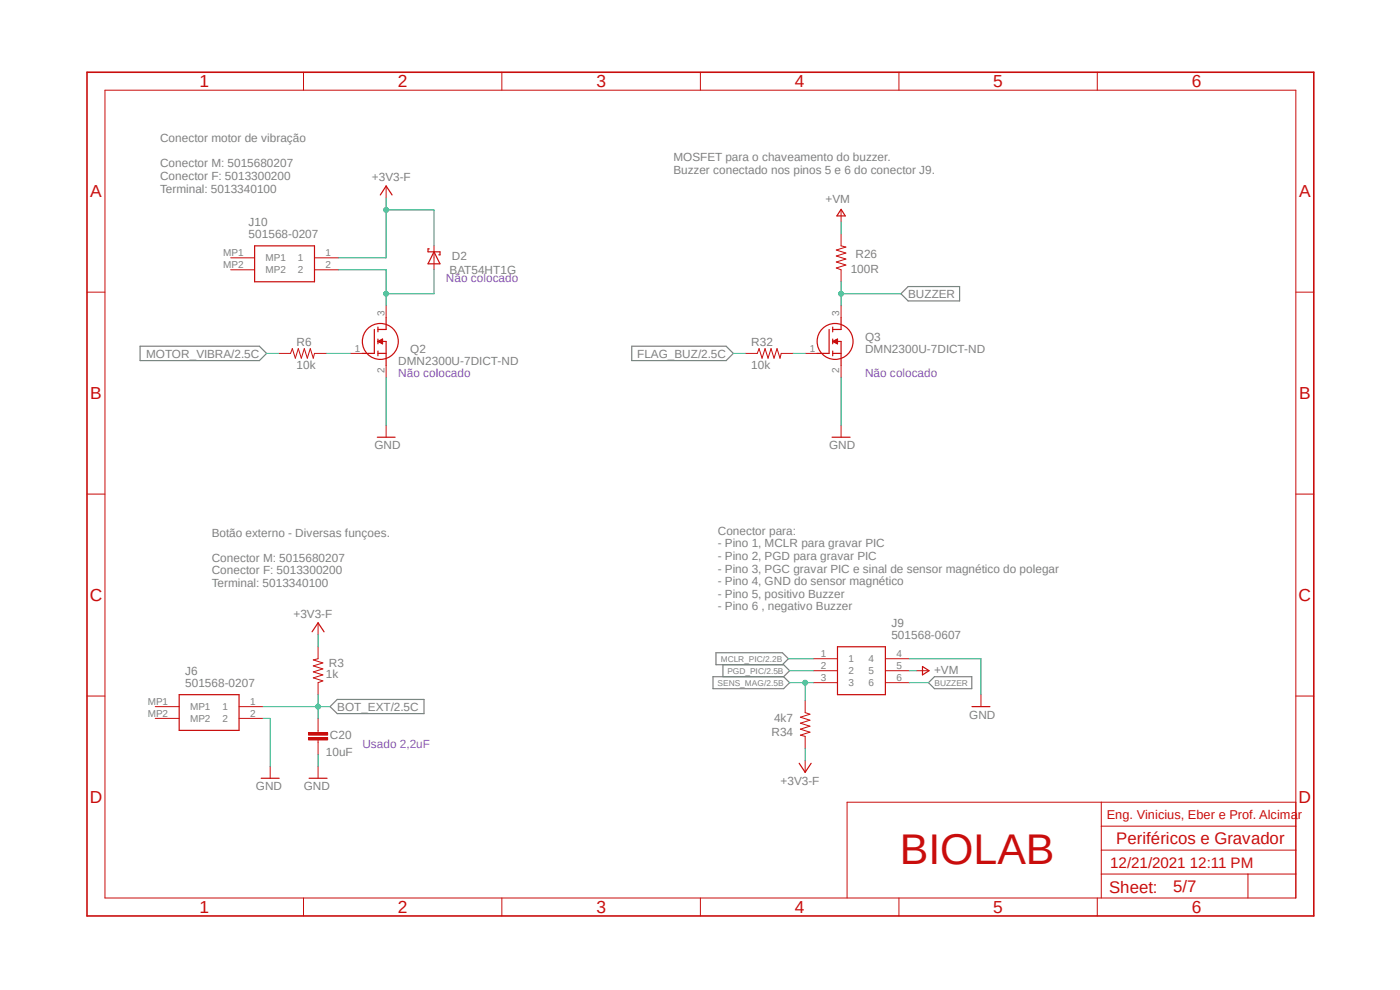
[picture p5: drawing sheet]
<svg xmlns="http://www.w3.org/2000/svg" width="297mm" height="210mm" viewBox="0 0 297 210" stroke-linecap="round" stroke-linejoin="round" font-family="sans-serif">
<path d="M17.9 15l261.2 179.9M279.1 15l-261.2 179.9" fill="none" stroke="#fff" stroke-width=".21"/>
<path d="M29.7 73.4h25.3l1.6 1.6-1.6 1.5h-25.3zM134 73.4h20.1l1.5 1.6-1.5 1.5h-20.1zM192.7 60.8h10.9v3h-10.9l-1.6-1.5zM71.5 148.4h18.5v3h-18.5l-1.5-1.5zM151.3 143.6h14.9l1.3 1.2-1.3 1.3h-14.9zM153.4 141v2.6M166 141l1.3-1.3-1.3-1.2h-14.1v2.5h14.3l1.3 1.3-1.3 1.3M197 144.8l1.2-1.2h8v2.5h-8z" fill="none" stroke="#808080" stroke-width=".25"/>
<g fill="none" stroke="#c90d0c" stroke-width=".21">
<path d="M22.3 19.1h252.6v171.4h-252.6zM64.4 15.3v3.8M106.5 15.3v3.8M148.6 15.3v3.8M190.7 15.3v3.8M232.8 15.3v3.8M18.5 62h3.8M274.9 62h3.8M18.5 104.8h3.8M274.9 104.8h3.8M18.5 147.7h3.8M67.5 154.9v.5"/>
<path d="M67.5 157v.5M274.9 147.7h3.8M57.3 162.6v2.5M233.6 170.2v20.3M233.6 175.3h41.3M274.9 170.2h-95.2v20.3M64.4 190.5v3.8M106.5 190.5v3.8M148.6 190.5v3.8M190.7 190.5v3.8M232.8 190.5v3.8M233.6 185.4h41.3"/>
<path d="M233.6 180.3h41.3M264.8 185.4v5.1"/>
</g>
<path d="M18.5 15.3h260.2v179h-260.2z" fill="none" stroke="#c90d0c" stroke-width=".34"/>
<path d="M55.4 165.1h3.8" fill="none" stroke="#c90d0c" stroke-width=".25"/>
<path d="M65.4 156.5h4.1v.5h-4.1z" fill-rule="evenodd" fill="#c90d0c"/>
<path d="M65.4 156.5h4.1v.5h-4.1z" fill="none" stroke="#c90d0c" stroke-width=".21"/>
<path d="M65.4 155.4h4.1v.6h-4.1z" fill-rule="evenodd" fill="#c90d0c"/>
<g fill="none" stroke="#c90d0c" stroke-width=".21">
<path d="M81.9 39.5v2.5M48.9 54.7h5.1M48.9 57.2h5.1M66.7 54.7h5.1M66.7 57.2h5.1M92.1 52.2v5M178.4 44.5v2.6M178.4 49.6v2.6l1.1 .2-2.1 .6 2.1 .7-2.1 .6 2.1 .6-2.1 .7 2.1 .6-2.1 .7 1 .3v2.6M59.1 75h2.5l.4-1 .7 2 .6-2 .6 2 .7-2 .6 2 .6-2 .7 2 .2-1h2.6M74.3 75h2.6M81.9 64.9v2.5M81.9 77.5v2.6"/>
<path d="M158.1 75h2.6l.3-1 .7 2 .6-2 .6 2 .7-2 .6 2 .6-2 .7 2 .2-1h2.6M170.8 75h2.6M178.4 64.9v2.5M178.4 77.5v2.6M81.9 90.2v2.6M178.4 90.2v2.6M67.5 132.1v2.6M67.5 137.2v2.5l-1 .3 2 .6-2 .7 2 .6-2 .6 2 .7-2 .6 2 .6-1 .4v2.6M172.6 139.7h5.1M187.8 139.7h5.1M32.9 149.9h5.1M32.9 152.4h5.1"/>
<path d="M50.7 149.9h5.1M50.7 152.4h5.1M65.4 155.4h4.1v.6h-4.1zM67.5 152.4v2.5M67.5 157.5v2.5M170.8 148.6v2.6l1 .3-2 .6 2 .7-2 .6 2 .7-2 .6 2 .6-2 .7 1 .2v2.5M172.6 142.3h5.1M172.6 144.8h5.1M187.8 142.3h5.1M187.8 144.8h5.1M194.4 142.3h2.6M208.1 147.4v2.5"/>
<path d="M67.5 162.6v2.5M170.8 161.3v2.5"/>
</g>
<g fill="none" stroke="#c90d0c" stroke-width=".25">
<path d="M54 52.2h12.7v7.6h-12.7zM80.7 41.4l1.2-1.9 1.3 1.9M91.1 52.8h-.3v.6h2.5v.7h-.2M92.1 53.4l1.2 2.6h-2.5zM178.4 44.4l.9 1.4h-1.8zM79.4 69.9v5.1h-2.5M80.2 72.5l1.7-.1v5.1M80.2 75h1.7M80.2 69.4v1M80.2 71.9v1M80.2 74.5v1M80.2 72.4l1-.5v1z"/>
<path d="M80.5 72.3h.7M80.6 72.6h.6M80.9 72.1h.3M80.9 72.9h.3M81.9 67.4v2.5h-1.7M175.9 69.9v5.1h-2.5M176.7 75h1.7M176.7 72.5l1.7-.1v5.1M176.7 69.4v1M176.7 71.9v1M176.7 74.5v1M176.7 72.4l1-.5v1z"/>
<path d="M177 72.3h.7M177 72.6h.7M177.4 72.1h.3M177.4 72.9h.3M178.4 67.4v2.5h-1.7M80.1 92.8h3.7M176.5 92.8h3.8M66.2 134l1.3-1.9 1.2 1.9M177.7 137.2h10.1v10.2h-10.1zM38 147.4h12.7v7.5h-12.7zM195.7 141.4l1.4 .9-1.4 .9zM206.2 149.9h3.8"/>
<path d="M65.6 165.1h3.8M169.5 161.9l1.3 1.9 1.3-1.9"/>
<circle cx="80.7" cy="72.4" r="3.8"/>
<circle cx="177.2" cy="72.4" r="3.8"/>
</g>
<path d="M81.9 80.1v10.1M178.4 80.1v10.1M192.9 139.7h15.2v7.7M55.8 152.4h1.5v10.2M167.5 144.8h5.1M170.8 144.8v3.8M67.5 160v2.6" fill="none" stroke="#0dab76" stroke-width=".21"/>
<circle cx="170.8" cy="144.8" r=".51" fill="#0dab76"/>
<g fill="none" stroke="#0dab76" stroke-width=".21">
<path d="M178.4 59.8v5.1M178.4 62.3h12.7M192.9 144.8h4.1"/>
<circle cx="170.8" cy="144.8" r=".51"/>
</g>
<circle cx="178.4" cy="62.3" r=".51" fill="#0dab76"/>
<g fill="none" stroke="#0dab76" stroke-width=".21">
<path d="M81.9 42v2.5h10.2M69.3 75h5M168.3 75h2.5M167.5 142.3h5.1"/>
<circle cx="178.4" cy="62.3" r=".51"/>
</g>
<circle cx="81.9" cy="44.5" r=".51" fill="#0dab76"/>
<g fill="none" stroke="#0dab76" stroke-width=".21">
<path d="M81.9 44.5v10.2h-10.1M92.1 44.5v7.7M178.4 47.1v2.5M56.6 75h2.5M155.6 75h2.5M67.5 134.7v2.5M67.5 147.4v5M170.8 158.7v2.6M192.9 142.3h1.5"/>
<circle cx="81.9" cy="44.5" r=".51"/>
</g>
<circle cx="67.5" cy="149.9" r=".51" fill="#0dab76"/>
<g fill="none" stroke="#0dab76" stroke-width=".21">
<path d="M71.8 57.2h10.1v7.7M92.1 57.2v5.1h-10.2M167.3 139.7h5.3M55.8 149.9h14.2"/>
<circle cx="67.5" cy="149.9" r=".51"/>
</g>
<circle cx="81.9" cy="62.3" r=".51" fill="#0dab76"/>
<circle cx="81.9" cy="62.3" r=".51" fill="none" stroke="#0dab76" stroke-width=".21"/>
<text font-size="9.1" fill="#c90d0c" x="190.9" y="183.4">BIOLAB</text>
<g font-size="3.7" fill="#c90d0c">
<text x="42.3" y="18.5">1</text>
<text x="84.4" y="18.5">2</text>
<text x="126.5" y="18.5">3</text>
<text x="168.6" y="18.5">4</text>
<text x="210.7" y="18.5">5</text>
<text x="252.9" y="18.5">6</text>
<text x="19.1" y="41.9">A</text>
<text x="275.6" y="41.9">A</text>
<text x="19.1" y="84.7">B</text>
<text x="275.6" y="84.7">B</text>
<text x="19" y="127.5">C</text>
<text x="275.5" y="127.5">C</text>
<text x="19" y="170.4">D</text>
<text x="275.5" y="170.4">D</text>
<text x="42.3" y="193.7">1</text>
<text x="84.4" y="193.7">2</text>
<text x="126.5" y="193.7">3</text>
<text x="168.6" y="193.7">4</text>
<text x="210.7" y="193.7">5</text>
<text x="252.9" y="193.7">6</text>
</g>
<g font-size="3.6" fill="#c90d0c">
<text x="236.8" y="179.1">Periféricos e Gravador</text>
<text x="235.3" y="189.4">Sheet:</text>
<text x="248.9" y="189.2">5/7</text>
</g>
<text font-size="3.2" fill="#c90d0c" x="235.5" y="184.1">12/21/2021 12:11 PM</text>
<text font-size="2.7" fill="#c90d0c" x="234.8" y="173.7">Eng. Vinicius, Eber e Prof. Alcimar</text>
<g font-size="2.5" fill="#808080">
<text x="34" y="30.2">Conector motor de vibração</text>
<text x="34" y="35.5">Conector M: 5015680207</text>
<text x="142.9" y="34.2">MOSFET para o chaveamento do buzzer.</text>
<text x="34" y="38.2">Conector F: 5013300200</text>
<text x="34" y="40.9">Terminal: 5013340100</text>
<text x="78.9" y="38.4">+3V3-F</text>
<text x="142.9" y="36.9">Buzzer conectado nos pinos 5 e 6 do conector J9.</text>
<text x="52.7" y="48">J10</text>
<text x="175.1" y="43">+VM</text>
<text x="52.7" y="50.5">501568-0207</text>
<text x="95.4" y="58.1">BAT54HT1G</text>
<text x="95.9" y="55.1">D2</text>
<text x="180.5" y="58">100R</text>
<text x="181.5" y="54.7">R26</text>
<text x="192.7" y="63.2">BUZZER</text>
<text x="31" y="75.9">MOTOR_VIBRA/2.5C</text>
<text x="62.9" y="73.5">R6</text>
<text x="84.5" y="77.5">DMN2300U-7DICT-ND</text>
<text x="87" y="75">Q2</text>
<text x="135.2" y="75.9">FLAG_BUZ/2.5C</text>
<text x="159.4" y="73.5">R32</text>
<text x="183.5" y="75">DMN2300U-7DICT-ND</text>
<text x="183.5" y="72.4">Q3</text>
<text x="62.9" y="78.3">10k</text>
<text x="159.4" y="78.3">10k</text>
<text x="79.4" y="95.3">GND</text>
<text x="175.9" y="95.3">GND</text>
<text x="44.9" y="113.8">Botão externo - Diversas funçoes.</text>
<text x="152.3" y="113.5">Conector para:</text>
<text x="44.9" y="119.2">Conector M: 5015680207</text>
<text x="152.3" y="116.1">- Pino 1, MCLR para gravar PIC</text>
<text x="152.3" y="118.8">- Pino 2, PGD para gravar PIC</text>
<text x="44.9" y="121.8">Conector F: 5013300200</text>
<text x="44.9" y="124.5">Terminal: 5013340100</text>
<text x="152.3" y="121.5">- Pino 3, PGC gravar PIC e sinal de sensor magnético do polegar</text>
<text x="152.3" y="124.1">- Pino 4, GND do sensor magnético</text>
<text x="62.3" y="131.1">+3V3-F</text>
<text x="152.3" y="126.8">- Pino 5, positivo Buzzer</text>
<text x="152.3" y="129.5">- Pino 6 , negativo Buzzer</text>
<text x="189.1" y="135.6">501568-0607</text>
<text x="189.1" y="133">J9</text>
<text x="39.3" y="143.2">J6</text>
<text x="69.1" y="143.8">1k</text>
<text x="69.8" y="141.5">R3</text>
<text x="198.2" y="143">+VM</text>
<text x="39.3" y="145.7">501568-0207</text>
<text x="71.5" y="150.8">BOT_EXT/2.5C</text>
<text x="164.2" y="153.2">4k7</text>
<text x="205.6" y="152.4">GND</text>
<text x="69.1" y="160.4">10uF</text>
<text x="70" y="156.8">C20</text>
<text x="163.7" y="156.2">R34</text>
<text x="54.3" y="167.6">GND</text>
<text x="64.4" y="167.6">GND</text>
<text x="165.6" y="166.6">+3V3-F</text>
</g>
<g font-size="2.5" fill="#8252c2">
<text x="94.6" y="59.8">Não colocado</text>
<text x="84.5" y="80.1">Não colocado</text>
<text x="183.5" y="80.1">Não colocado</text>
<text x="76.9" y="158.8">Usado 2,2uF</text>
</g>
<g font-size="2.1" fill="#808080">
<text x="47.4" y="54.3">MP1</text>
<text x="47.4" y="56.9">MP2</text>
<text x="56.3" y="55.5">MP1</text>
<text x="56.3" y="58">MP2</text>
<text x="63.2" y="55.5">1</text>
<text x="63.2" y="58">2</text>
<text x="69" y="54.3">1</text>
<text x="69" y="56.9">2</text>
<text x="81.6" y="67" transform="rotate(-90 81.6 67)">3</text>
<text x="178.1" y="67" transform="rotate(-90 178.1 67)">3</text>
<text x="75.3" y="74.6">1</text>
<text x="171.8" y="74.6">1</text>
<text x="81.6" y="79.1" transform="rotate(-90 81.6 79.1)">2</text>
<text x="178.1" y="79.1" transform="rotate(-90 178.1 79.1)">2</text>
<text x="174.2" y="139.4">1</text>
<text x="174.2" y="141.9">2</text>
<text x="180" y="140.5">1</text>
<text x="180" y="143">2</text>
<text x="184.3" y="140.5">4</text>
<text x="184.3" y="143">5</text>
<text x="190.2" y="139.4">4</text>
<text x="190.2" y="141.9">5</text>
<text x="31.4" y="149.5">MP1</text>
<text x="53" y="149.5">1</text>
<text x="174.2" y="144.4">3</text>
<text x="180" y="145.6">3</text>
<text x="184.3" y="145.6">6</text>
<text x="190.2" y="144.4">6</text>
<text x="31.4" y="152.1">MP2</text>
<text x="40.3" y="150.7">MP1</text>
<text x="40.3" y="153.2">MP2</text>
<text x="47.2" y="150.7">1</text>
<text x="47.2" y="153.2">2</text>
<text x="53" y="152.1">2</text>
</g>
<g font-size="1.8" fill="#808080">
<text x="152.9" y="140.4">MCLR_PIC/2.2B</text>
<text x="154.3" y="142.9">PGD_PIC/2.5B</text>
<text x="152.2" y="145.5">SENS_MAG/2.5B</text>
<text x="198.2" y="145.5">BUZZER</text>
</g>
</svg>
